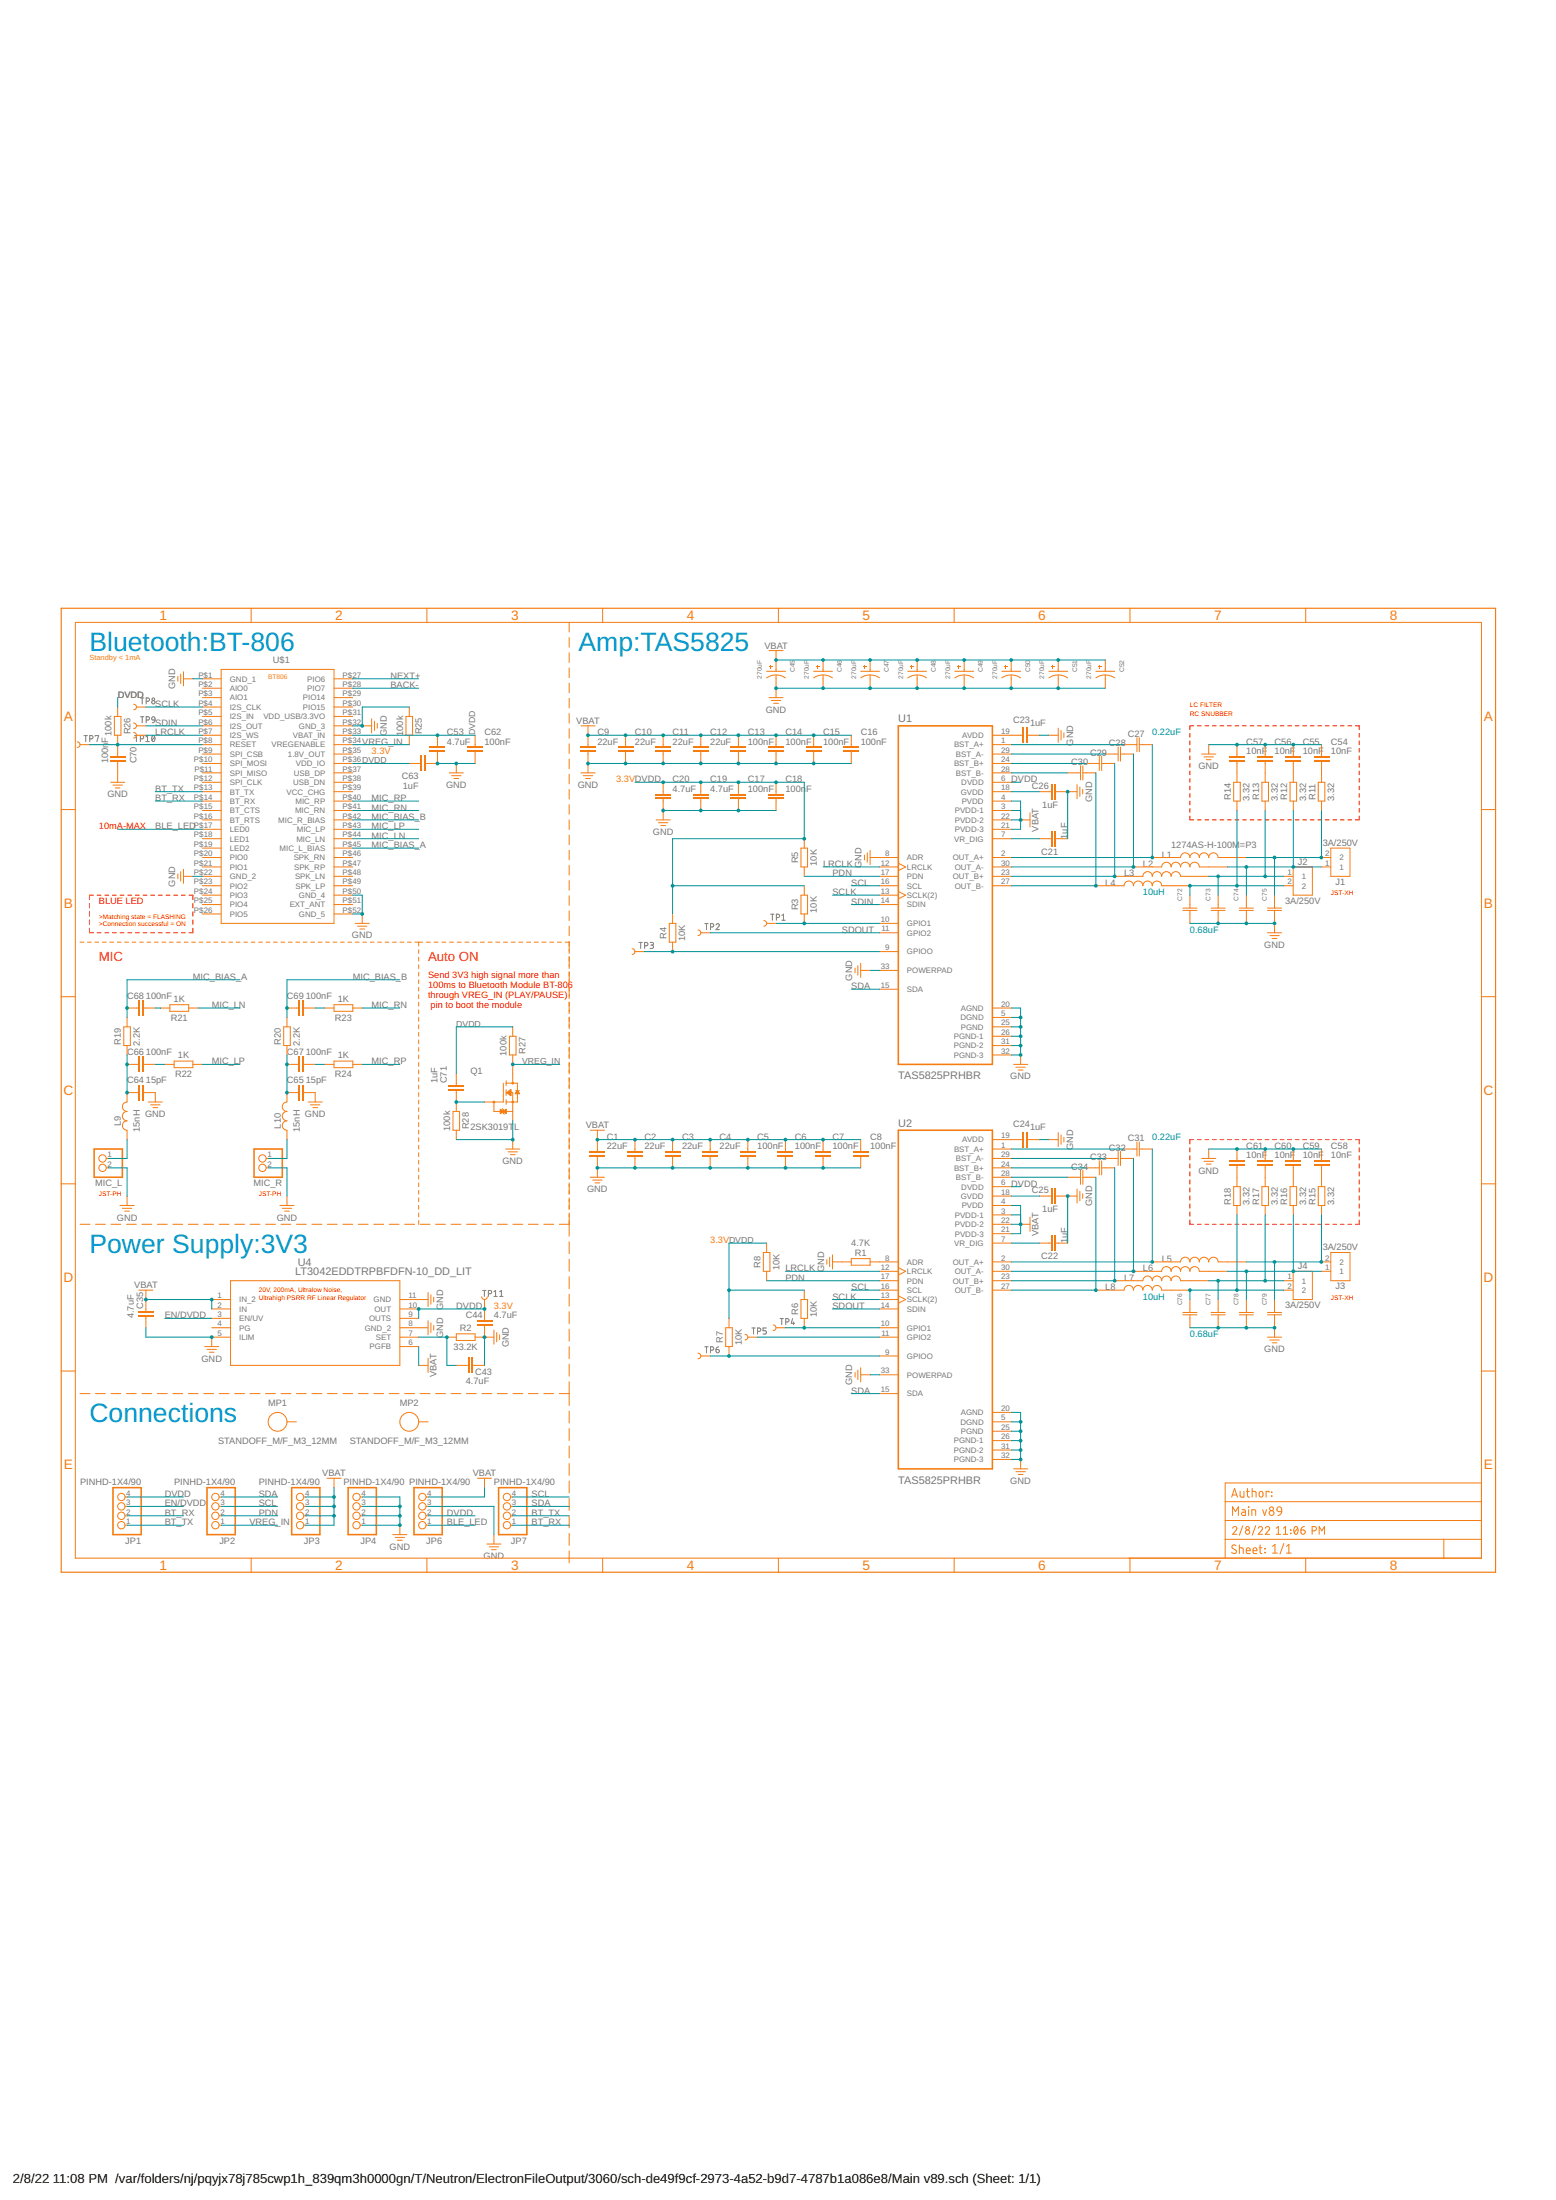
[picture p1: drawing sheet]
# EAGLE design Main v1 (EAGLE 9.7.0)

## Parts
C1  22uF  C_CHIP-0805(2012-METRIC)  [CAPC2012X110]
C2  22uF  C_CHIP-0805(2012-METRIC)  [CAPC2012X110]
C3  22uF  C_CHIP-0805(2012-METRIC)  [CAPC2012X110]
C4  22uF  C_CHIP-0805(2012-METRIC)  [CAPC2012X110]
C5  100nF  C_CHIP-0805(2012-METRIC)  [CAPC2012X110]
C6  100nF  C_CHIP-0805(2012-METRIC)  [CAPC2012X110]
C7  100nF  C_CHIP-0805(2012-METRIC)  [CAPC2012X110]
C8  100nF  C_CHIP-0805(2012-METRIC)  [CAPC2012X110]
C9  22uF  C_CHIP-0805(2012-METRIC)  [CAPC2012X110]
C10  22uF  C_CHIP-0805(2012-METRIC)  [CAPC2012X110]
C11  22uF  C_CHIP-0805(2012-METRIC)  [CAPC2012X110]
C12  22uF  C_CHIP-0805(2012-METRIC)  [CAPC2012X110]
C13  100nF  C_CHIP-0805(2012-METRIC)  [CAPC2012X110]
C14  100nF  C_CHIP-0805(2012-METRIC)  [CAPC2012X110]
C15  100nF  C_CHIP-0805(2012-METRIC)  [CAPC2012X110]
C16  100nF  C_CHIP-0805(2012-METRIC)  [CAPC2012X110]
C17  100nF  C_CHIP-0805(2012-METRIC)  [CAPC2012X110]
C18  100nF  C_CHIP-0805(2012-METRIC)  [CAPC2012X110]
C19  4.7uF  C_CHIP-1206(3216-METRIC)  [CAPC3216X135]
C20  4.7uF  C_CHIP-1206(3216-METRIC)  [CAPC3216X135]
C21  1uF  C_CHIP-0805(2012-METRIC)  [CAPC2012X110]
C22  1uF  C_CHIP-0805(2012-METRIC)  [CAPC2012X110]
C23  1uF  C_CHIP-0805(2012-METRIC)  [CAPC2012X110]
C24  1uF  C_CHIP-0805(2012-METRIC)  [CAPC2012X110]
C25  1uF  C_CHIP-0805(2012-METRIC)  [CAPC2012X110]
C26  1uF  C_CHIP-0805(2012-METRIC)  [CAPC2012X110]
C27  0.22uF  PHE426HJ6220JR05CAPM7.2X7.2_5_1_VIS  [CAPM7.2X7.2_5_1_VIS]
C28  0.22uF  PHE426HJ6220JR05CAPM7.2X7.2_5_1_VIS  [CAPM7.2X7.2_5_1_VIS]
C29  0.22uF  PHE426HJ6220JR05CAPM7.2X7.2_5_1_VIS  [CAPM7.2X7.2_5_1_VIS]
C30  0.22uF  PHE426HJ6220JR05CAPM7.2X7.2_5_1_VIS  [CAPM7.2X7.2_5_1_VIS]
C31  0.22uF  PHE426HJ6220JR05CAPM7.2X7.2_5_1_VIS  [CAPM7.2X7.2_5_1_VIS]
C32  0.22uF  PHE426HJ6220JR05CAPM7.2X7.2_5_1_VIS  [CAPM7.2X7.2_5_1_VIS]
C33  0.22uF  PHE426HJ6220JR05CAPM7.2X7.2_5_1_VIS  [CAPM7.2X7.2_5_1_VIS]
C34  0.22uF  PHE426HJ6220JR05CAPM7.2X7.2_5_1_VIS  [CAPM7.2X7.2_5_1_VIS]
C35  4.7uF  C_CHIP-0805(2012-METRIC)  [CAPC2012X110]
C43  4.7uF  C_CHIP-0805(2012-METRIC)  [CAPC2012X110]
C44  4.7uF  C_CHIP-0805(2012-METRIC)  [CAPC2012X110]
C45  270uF  16SVPG270M  [CAP_16SVPG270M]
C46  270uF  16SVPG270M  [CAP_16SVPG270M]
C47  270uF  16SVPG270M  [CAP_16SVPG270M]
C48  270uF  16SVPG270M  [CAP_16SVPG270M]
C49  270uF  16SVPG270M  [CAP_16SVPG270M]
C50  270uF  16SVPG270M  [CAP_16SVPG270M]
C51  270uF  16SVPG270M  [CAP_16SVPG270M]
C52  270uF  16SVPG270M  [CAP_16SVPG270M]
C53  4.7uF  C_CHIP-0805(2012-METRIC)  [CAPC2012X110]
C54  10nF  C_CHIP-0805(2012-METRIC)  [CAPC2012X110]
C55  10nF  C_CHIP-0805(2012-METRIC)  [CAPC2012X110]
C56  10nF  C_CHIP-0805(2012-METRIC)  [CAPC2012X110]
C57  10nF  C_CHIP-0805(2012-METRIC)  [CAPC2012X110]
C58  10nF  C_CHIP-0805(2012-METRIC)  [CAPC2012X110]
C59  10nF  C_CHIP-0805(2012-METRIC)  [CAPC2012X110]
C60  10nF  C_CHIP-0805(2012-METRIC)  [CAPC2012X110]
C61  10nF  C_CHIP-0805(2012-METRIC)  [CAPC2012X110]
C62  100nF  C_CHIP-0805(2012-METRIC)  [CAPC2012X110]
C63  1uF  C_CHIP-0805(2012-METRIC)  [CAPC2012X110]
C64  15pF  C_CHIP-0402(1005-METRIC)  [CAPC1005X60]
C65  15pF  C_CHIP-0402(1005-METRIC)  [CAPC1005X60]
C66  100nF  C_CHIP-0402(1005-METRIC)  [CAPC1005X60]
C67  100nF  C_CHIP-0402(1005-METRIC)  [CAPC1005X60]
C68  100nF  C_CHIP-0402(1005-METRIC)  [CAPC1005X60]
C69  100nF  C_CHIP-0402(1005-METRIC)  [CAPC1005X60]
C70  100nF  C_CHIP-0402(1005-METRIC)  [CAPC1005X60]
C71  1uF  C_CHIP-0805(2012-METRIC)  [CAPC2012X110]
C72  MMK5684J63J03L16.5TR18CAPM7.2X4.5_5_VIS  [CAPM7.2X4.5_5_VIS]
C73  MMK5684J63J03L16.5TR18CAPM7.2X4.5_5_VIS  [CAPM7.2X4.5_5_VIS]
C74  MMK5684J63J03L16.5TR18CAPM7.2X4.5_5_VIS  [CAPM7.2X4.5_5_VIS]
C75  MMK5684J63J03L16.5TR18CAPM7.2X4.5_5_VIS  [CAPM7.2X4.5_5_VIS]
C76  MMK5684J63J03L16.5TR18CAPM7.2X4.5_5_VIS  [CAPM7.2X4.5_5_VIS]
C77  MMK5684J63J03L16.5TR18CAPM7.2X4.5_5_VIS  [CAPM7.2X4.5_5_VIS]
C78  MMK5684J63J03L16.5TR18CAPM7.2X4.5_5_VIS  [CAPM7.2X4.5_5_VIS]
C79  MMK5684J63J03L16.5TR18CAPM7.2X4.5_5_VIS  [CAPM7.2X4.5_5_VIS]
J1  3A/250V  B2B-XH-A  [B2B-XH-A]
J2  3A/250V  B2B-XH-A  [B2B-XH-A]
J3  3A/250V  B2B-XH-A  [B2B-XH-A]
J4  3A/250V  B2B-XH-A  [B2B-XH-A]
JP1  PINHD-1X4/90  [1X04/90]
JP2  PINHD-1X4/90  [1X04/90]
JP3  PINHD-1X4/90  [1X04/90]
JP4  PINHD-1X4/90  [1X04/90]
JP6  PINHD-1X4/90  [1X04/90]
JP7  PINHD-1X4/90  [1X04/90]
L1  1274AS-H-100M=P3  [IND_1274AS-H-100M=P3]
L2  1274AS-H-100M=P3  [IND_1274AS-H-100M=P3]
L3  1274AS-H-100M=P3  [IND_1274AS-H-100M=P3]
L4  1274AS-H-100M=P3  [IND_1274AS-H-100M=P3]
L5  1274AS-H-100M=P3  [IND_1274AS-H-100M=P3]
L6  1274AS-H-100M=P3  [IND_1274AS-H-100M=P3]
L7  1274AS-H-100M=P3  [IND_1274AS-H-100M=P3]
L8  1274AS-H-100M=P3  [IND_1274AS-H-100M=P3]
L9  15nH  L_CHIP-0402(1006-METRIC)  [INDC1006X60N]
L10  15nH  L_CHIP-0402(1006-METRIC)  [INDC1006X60N]
MIC_L  JST_2PIN-THM  [JST-PH-2-THM]
MIC_R  JST_2PIN-THM  [JST-PH-2-THM]
MP1  STANDOFF_M/F_M3_12MM  [STANDOFF_HEX_MALE-FEMALE_550X1200_M3X0.5_MTGP850H320]
MP2  STANDOFF_M/F_M3_12MM  [STANDOFF_HEX_MALE-FEMALE_550X1200_M3X0.5_MTGP850H320]
Q1  2SK3019TL  [TRANS_2SK3019TL]
R1  4.7K  R_CHIP-0402(1005-METRIC)  [RESC1005X40]
R2  33.2K  R_CHIP-0402(1005-METRIC)  [RESC1005X40]
R3  10K  R_CHIP-0402(1005-METRIC)  [RESC1005X40]
R4  10K  R_CHIP-0402(1005-METRIC)  [RESC1005X40]
R5  10K  R_CHIP-0402(1005-METRIC)  [RESC1005X40]
R6  10K  R_CHIP-0402(1005-METRIC)  [RESC1005X40]
R7  10K  R_CHIP-0402(1005-METRIC)  [RESC1005X40]
R8  10K  R_CHIP-0402(1005-METRIC)  [RESC1005X40]
R11  3.32  R_CHIP-0402(1005-METRIC)  [RESC1005X40]
R12  3.32  R_CHIP-0402(1005-METRIC)  [RESC1005X40]
R13  3.32  R_CHIP-0402(1005-METRIC)  [RESC1005X40]
R14  3.32  R_CHIP-0402(1005-METRIC)  [RESC1005X40]
R15  3.32  R_CHIP-0402(1005-METRIC)  [RESC1005X40]
R16  3.32  R_CHIP-0402(1005-METRIC)  [RESC1005X40]
R17  3.32  R_CHIP-0402(1005-METRIC)  [RESC1005X40]
R18  3.32  R_CHIP-0402(1005-METRIC)  [RESC1005X40]
R19  2.2K  R_CHIP-0402(1005-METRIC)  [RESC1005X40]
R20  2.2K  R_CHIP-0402(1005-METRIC)  [RESC1005X40]
R21  1K  R_CHIP-0402(1005-METRIC)  [RESC1005X40]
R22  1K  R_CHIP-0402(1005-METRIC)  [RESC1005X40]
R23  1K  R_CHIP-0402(1005-METRIC)  [RESC1005X40]
R24  1K  R_CHIP-0402(1005-METRIC)  [RESC1005X40]
R25  100k  R_CHIP-0402(1005-METRIC)  [RESC1005X40]
R26  100k  R_CHIP-0402(1005-METRIC)  [RESC1005X40]
R27  100k  R_CHIP-0402(1005-METRIC)  [RESC1005X40]
R28  100k  R_CHIP-0402(1005-METRIC)  [RESC1005X40]
TP1  TEST-POINT3  [PAD.03X.03]
TP2  TEST-POINT3  [PAD.03X.03]
TP3  TEST-POINT3  [PAD.03X.03]
TP4  TEST-POINT3  [PAD.03X.03]
TP5  TEST-POINT3  [PAD.03X.03]
TP6  TEST-POINT3  [PAD.03X.03]
TP7  TEST-POINT3  [PAD.03X.03]
TP8  TEST-POINT3X5  [PAD.03X.05]
TP9  TEST-POINT3X5  [PAD.03X.05]
TP10  TEST-POINT3X5  [PAD.03X.05]
TP11  TEST-POINT3X5  [PAD.03X.05]
U1  TAS5825PRHBR  [IC_ADS125H01IRHBT]
U2  TAS5825PRHBR  [IC_ADS125H01IRHBT]
U4  LT3042EDDTRPBFDFN-10_DD_LIT  [DFN-10_DD_LIT]
U$1  BT806  [BT806]

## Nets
BACK-: U$1.P$28(PIO7)
BLE_LED: JP6.1 U$1.P$17(LED0)
BT_RX: JP1.2 JP7.1 U$1.P$14(BT_RX)
BT_TX: JP1.1 JP7.2 U$1.P$13(BT_TX)
DVDD: C17.1 C18.1 C19.1 C20.1 C44.2 C53.1 C62.1 C63.1 C71.1 JP1.4 JP6.2 R3.2 R4.2 R5.2 R6.2 R7.2 R8.2 R26.1 R27.1 TP11.P$1 U1.6(DVDD) U2.6(DVDD) U4.9(OUTS) U4.10(OUT) U$1.P$33(VBAT_IN) U$1.P$36(VDD_IO)
EN/DVDD: JP1.3 U4.3(EN/UV)
GND: C1.2 C2.2 C3.2 C4.2 C5.2 C6.2 C7.2 C8.2 C9.2 C10.2 C11.2 C12.2 C13.2 C14.2 C15.2 C16.2 C17.2 C18.2 C19.2 C20.2 C21.2 C22.2 C23.2 C24.2 C25.2 C26.2 C35.1 C43.2 C44.1 C45.2 C46.2 C47.2 C48.2 C49.2 C50.2 C51.2 C52.2 C53.2 C54.1 C55.1 C56.1 C57.1 C58.1 C59.1 C60.1 C61.1 C62.2 C63.2 C64.2 C65.2 C70.1 C72.1 C73.1 C74.1 C75.1 C76.1 C77.1 C78.1 C79.1 JP4.1 JP4.2 JP4.3 JP4.4 JP6.3 MIC_L.2 MIC_R.2 Q1.1(S) R1.1 R2.2 R25.1 R28.2 U1.5(DGND) U1.8(ADR) U1.20(AGND) U1.25(PGND) U1.26(PGND-1) U1.31(PGND-2) U1.32(PGND-3) U1.33(POWERPAD) U2.5(DGND) U2.20(AGND) U2.25(PGND) U2.26(PGND-1) U2.31(PGND-2) U2.32(PGND-3) U2.33(POWERPAD) U4.5(ILIM) U4.8(GND_2) U4.11(GND) U$1.P$1(GND_1) U$1.P$22(GND_2) U$1.P$32(GND_3) U$1.P$50(GND_4) U$1.P$52(GND_5)
LRCLK: TP10.P$1 U1.12(LRCLK) U2.12(LRCLK) U$1.P$7(I2S_WS)
MIC_BIAS_A: C68.1 R19.2 U$1.P$45(MIC_L_BIAS)
MIC_BIAS_B: C69.1 R20.2 U$1.P$42(MIC_R_BIAS)
MIC_LN: R21.1 U$1.P$44(MIC_LN)
MIC_LP: R22.1 U$1.P$43(MIC_LP)
MIC_RN: R23.1 U$1.P$41(MIC_RN)
MIC_RP: R24.1 U$1.P$40(MIC_RP)
N$1: R1.2 U2.8(ADR)
N$2: C24.1 U2.19(AVDD)
N$3: C23.1 U1.19(AVDD)
N$4: C26.1 U1.18(GVDD)
N$5: C21.1 U1.7(VR_DIG)
N$6: C25.1 U2.18(GVDD)
N$7: C22.1 U2.7(VR_DIG)
N$8: C27.1 U1.1(BST_A+)
N$9: C28.1 U1.29(BST_A-)
N$10: C29.1 U1.24(BST_B+)
N$11: C30.1 U1.28(BST_B-)
N$12: C31.1 U2.1(BST_A+)
N$13: C32.1 U2.29(BST_A-)
N$14: C33.1 U2.24(BST_B+)
N$15: C34.1 U2.28(BST_B-)
N$16: C27.2 L1.1 U1.2(OUT_A+)
N$17: C28.2 L2.1 U1.30(OUT_A-)
N$18: C29.2 L3.1 U1.23(OUT_B+)
N$19: C30.2 L4.1 U1.27(OUT_B-)
N$20: C31.2 L5.1 U2.2(OUT_A+)
N$21: C32.2 L6.1 U2.30(OUT_A-)
N$22: C33.2 L7.1 U2.23(OUT_B+)
N$23: C34.2 L8.1 U2.27(OUT_B-)
N$24: C77.2 J4.1 L7.2 R17.1
N$25: C78.2 J3.1 L6.2 R16.1
N$26: C79.2 J3.2 L5.2 R15.1
N$27: C72.2 J2.2 L4.2 R14.1
N$28: C75.2 J1.2 L1.2 R11.1
N$29: C76.2 J4.2 L8.2 R18.1
N$30: C74.2 J1.1 L2.2 R12.1
N$31: C73.2 J2.1 L3.2 R13.1
N$32: C43.1 R2.1 U4.7(SET)
N$34: R3.1 TP1.P$1 U1.10(GPIO1)
N$35: R6.1 TP4.P$1 U2.10(GPIO1)
N$36: R4.1 TP3.P$1 U1.9(GPIOO)
N$37: TP5.P$1 U2.11(GPIO2)
N$38: R7.1 TP6.P$1 U2.9(GPIOO)
N$43: C54.2 R11.2
N$44: C55.2 R12.2
N$45: C56.2 R13.2
N$46: C57.2 R14.2
N$47: C58.2 R15.2
N$48: C59.2 R16.2
N$49: C60.2 R17.2
N$50: C61.2 R18.2
N$51: L9.1 MIC_L.1
N$54: L10.1 MIC_R.1
N$55: C64.1 C66.1 L9.2 R19.1
N$56: C70.2 R26.2 TP7.P$1 U$1.P$8(RESET)
N$58: C66.2 R22.2
N$59: C69.2 R23.2
N$60: C67.2 R24.2
N$61: C68.2 R21.2
N$63: C71.2 Q1.2(G) R28.1
N$64: C65.1 C67.1 L10.2 R20.1
NEXT+: U$1.P$27(PIO6)
PDN: JP2.2 R5.1 R8.1 U1.17(PDN) U2.17(PDN)
SCL: JP2.3 JP7.4 U1.16(SCL) U2.16(SCL)
SCLK: TP8.P$1 U1.13(SCLK(2)) U2.13(SCLK(2)) U$1.P$4(I2S_CLK)
SDA: JP2.4 JP7.3 U1.15(SDA) U2.15(SDA)
SDIN: TP9.P$1 U1.14(SDIN) U$1.P$6(I2S_OUT)
SDOUT: TP2.P$1 U1.11(GPIO2) U2.14(SDIN)
VCC: C1.1 C2.1 C3.1 C4.1 C5.1 C6.1 C7.1 C8.1 C9.1 C10.1 C11.1 C12.1 C13.1 C14.1 C15.1 C16.1 C35.2 C45.1 C46.1 C47.1 C48.1 C49.1 C50.1 C51.1 C52.1 JP3.1 JP3.2 JP3.3 JP3.4 JP6.4 U1.3(PVDD-1) U1.4(PVDD) U1.21(PVDD-3) U1.22(PVDD-2) U2.3(PVDD-1) U2.4(PVDD) U2.21(PVDD-3) U2.22(PVDD-2) U4.1(IN_2) U4.2(IN) U4.6(PGFB) ; supply symbol labelled VBAT
VREG_IN: JP2.1 Q1.3(D) R25.2 R27.2 U$1.P$34(VREGENABLE)
Unconnected: MP1.1 MP2.1 U$1.P$2(AIO0) U$1.P$3(AIO1) U$1.P$5(I2S_IN) U$1.P$9(SPI_CSB) U$1.P$10(SPI_MOSI) U$1.P$11(SPI_MISO) U$1.P$12(SPI_CLK) U$1.P$15(BT_CTS) U$1.P$16(BT_RTS) U$1.P$18(LED1) U$1.P$19(LED2) U$1.P$20(PIO0) U$1.P$21(PIO1) U$1.P$23(PIO2) U$1.P$24(PIO3) U$1.P$25(PIO4) U$1.P$26(PIO5) U$1.P$29(PIO14) U$1.P$30(PIO15) U$1.P$31(VDD_USB/3.3VO) U$1.P$35(1.8V_OUT) U$1.P$37(USB_DP) U$1.P$38(USB_DN) U$1.P$39(VCC_CHG) U$1.P$46(SPK_RN) U$1.P$47(SPK_RP) U$1.P$48(SPK_LN) U$1.P$49(SPK_LP) U$1.P$51(EXT_ANT)

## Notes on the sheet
- Bluetooth:BT-806 | Amp:TAS5825
- Standby < 1mA
- LC FILTER
- RC SNUBBER
- 0.22uF
- 3.3V
- 3.3V
- 10mA-MAX
- 10uH | JST-XH
- BLUE LED
- >Matching state = FLASHING
  >Connection successful = ON
- 0.68uF
- MIC | Auto ON
- Send 3V3 high signal more than 
  100ms to Bluetooth Module BT-806 
  through VREG_IN (PLAY/PAUSE)
   pin to boot the module
- 0.22uF
- JST-PH | JST-PH
- 3.3V
- Power Supply:3V3
- 20V, 200mA, Ultralow Noise,
  Ultrahigh PSRR RF Linear Regulator
- 10uH | JST-XH
- 3.3V
- 0.68uF
- Connections

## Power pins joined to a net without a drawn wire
PG: U4.4(PG)
